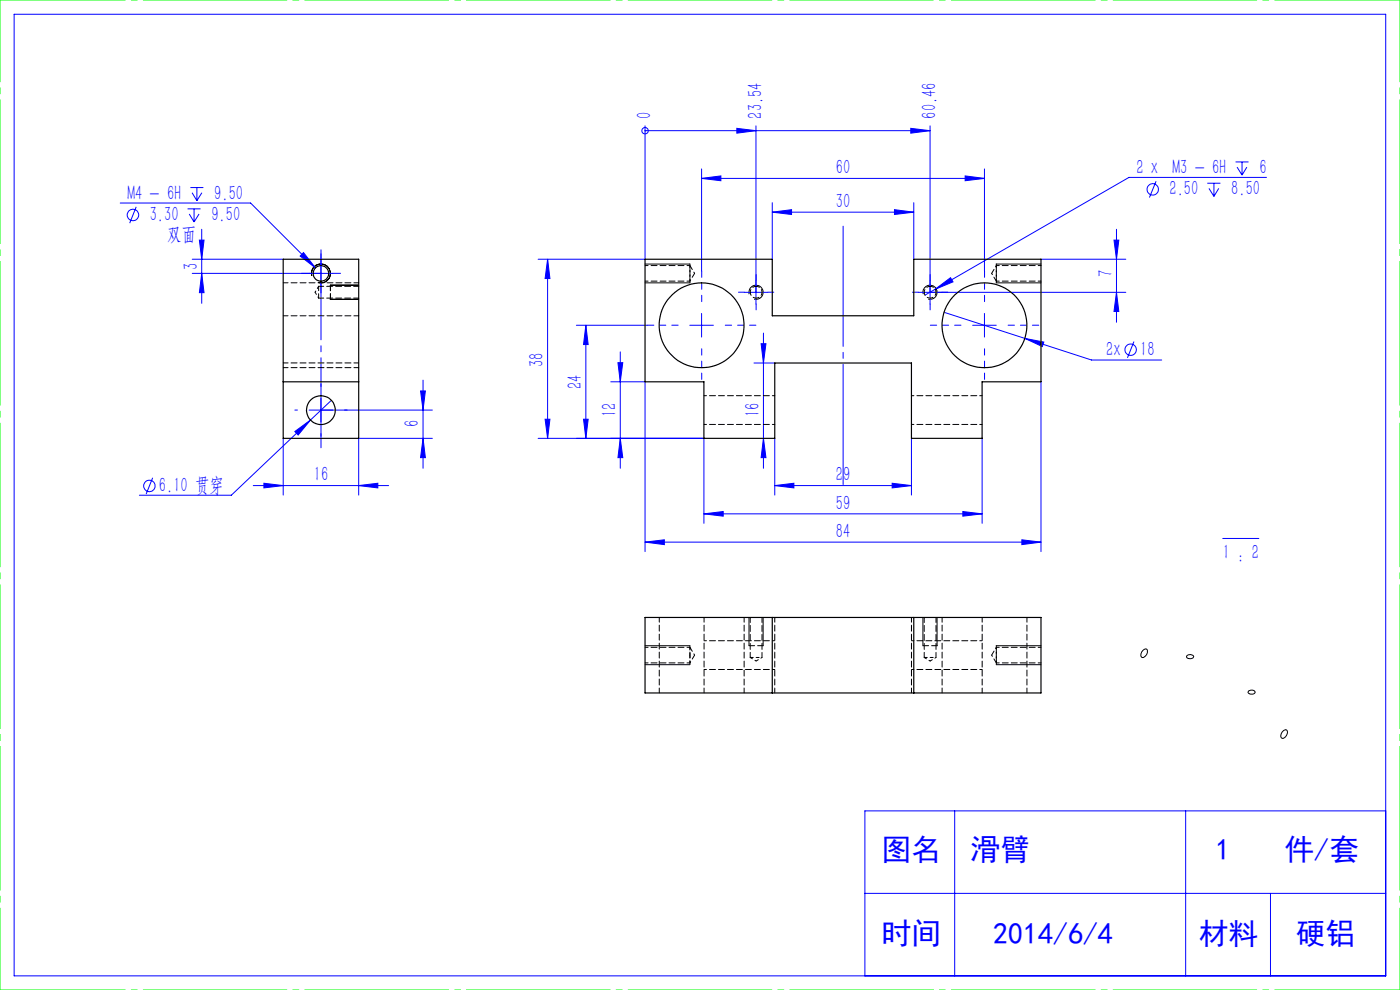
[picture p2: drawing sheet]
<svg xmlns="http://www.w3.org/2000/svg" width="297mm" height="210mm" viewBox="0 0 297 210" stroke-linecap="round" stroke-linejoin="round" font-family="sans-serif">
<g fill="none" stroke="#00f" stroke-width=".21">
<path d="M3 3h291v204h-291zM40.4 39.8h2.7M41.8 39.8v2.8M136.8 27.7h.1M136.8 26.7v28.3h-22.6M136.8 27.7h60.5M148.8 37.8l4.1-.5v1zM148.8 35.8v21.7M148.8 37.8h60M156.3 27.2l4.1 .5-4.1 .5zM160.4 26.7v37.8M193.2 27.2l4.1 .5-4.1 .5z"/>
<path d="M197.3 26.7v37.8M204.8 37.3l4 .5-4 .5zM208.8 35.8v21.7M245.3 38.4l-1.5 3.5M256.1 38.9h2.8M256.5 40l1 1.7M257.5 38.9v2.8M258.6 40l-1.1 1.7M262.1 34.4h2.8M262.4 35.4l1.1 1.7M263.5 34.4v2.7M264.5 35.4l-1 1.7"/>
<path d="M268.7 37.6h-29.2l-41.1 23.8M25.5 43.1h27.7l13.7 13.7M28.9 43.9l-1.4 3.4M39.8 44.3h2.7M40.1 45.4l1.1 1.7M40.7 40.9l1.1 1.7M40.8 55h19.3M40.8 58h29.8M41.2 44.3v2.8M42.2 45.4l-1 1.7M42.3 50.9h1l-.5 4.1zM42.8 58l.5 4.1h-1z"/>
<path d="M42.8 48.6v15.7M42.8 40.9l-1 1.7M64.4 53.6l2.5 3.2-3.2-2.5zM68.1 55.5v5M116.2 55v38M116.2 55l.5 4.1h-1.1zM163.8 45l4.1-.5v1zM163.8 43v12M163.8 45h30.1M189.8 44.5l4.1 .5-4.1 .5zM193.9 43v12M220.8 55h18"/>
<path d="M236.3 50.9h1l-.4 4.1zM236.9 48.6v19.8M122.3 69h15M124.3 69l.5 4.1h-1zM124.3 69v24M131.1 76.9h1l-.5 4.1zM131.6 74.6v24.7M146.3 69h5M148.8 66.5v5M157.9 62h5M159.9 77h4.5M161.5 72.9h1l-.5 4.1z"/>
<path d="M162 70.7v28.6M198.4 61.4l3.2-2.5 .6 .9zM198.4 61.4l-2.2 1.2M200.3 66.2l31.3 10.2h14.9M206.3 69h5M208.8 66.5v5M217.4 71.8l4 .8-.3 .9zM236.9 62l.4 4.1h-1zM238.8 62h-44M240.6 72.5l-1.4 3.4M60.1 93v12M62.5 91.5l3.4-2.4-2.6 3.2z"/>
<path d="M68.1 84.5v5M70.3 84.9l-21.2 20.1h-19.5M89.2 82.9h1l-.5 4.1zM89.7 93l.5 4.1h-1zM89.7 80.6v18.7M91.7 93h-15.6v12M91.7 87h-26.1M114.2 93h35.1v18M115.6 88.9h1.1l-.5 4.1zM123.8 88.9h1l-.5 4.1zM129.6 81h7.2v36M131.6 93l.5 4.1h-1z"/>
<path d="M162 93l.5 4.1h-1zM164.4 93v12M193.4 93v12M208.4 93v18M220.8 81v36M32.4 101.3l-1.4 3.5M53.7 103h28.7M56 102.5l4.1 .5-4.1 .5zM76.1 103l4.1-.5v1zM136.8 115l4.1-.5v1zM136.8 115h84M149.3 109l4.1-.5v1z"/>
<path d="M149.3 109h59.1M164.4 103l4-.5v1zM164.4 103h29M189.3 102.5l4.1 .5-4.1 .5zM204.3 108.5l4.1 .5-4.1 .5zM216.8 114.5l4 .5-4 .5zM259.4 114.2h7.7M202.5 172v35M251.5 172v35M294 172h-110.5v35M183.5 189.5h110.5M269.5 189.5v17.5"/>
<circle cx="136.8" cy="27.7" r=".68"/>
<circle cx="28.2" cy="45.6" r="1.22"/>
<circle cx="244.5" cy="40.2" r="1.21"/>
<circle cx="239.9" cy="74.2" r="1.22"/>
<circle cx="31.7" cy="103.1" r="1.22"/>
</g>
<g fill="none" stroke="#000" stroke-width=".21">
<path d="M66.1 58.5a2 2 0 0 1 1.8-2.5 2 2 0 0 1 2.2 2.2 2 2 0 0 1-2.5 1.7M136.8 60h9.5M136.8 56h9.5M211.3 60h9.5M211.3 56h9.5M70.1 63.5h6M70.1 60.5h6M158.9 62.4a1.51 1.51 0 0 1 1.3-1.9 1.51 1.51 0 0 1 1.7 1.6 1.51 1.51 0 0 1-1.9 1.4M195.9 62.4a1.5 1.5 0 0 1 1.3-1.9 1.5 1.5 0 0 1 1.6 1.6 1.5 1.5 0 0 1-1.9 1.4M136.8 137h9.5M158.9 131v6M161.9 131v6"/>
<path d="M195.8 131v6M198.8 131v6M211.3 137h9.5M242.5 137.9l.1-.1a.49 .49 0 0 1 .7-.1 .49 .49 0 0 1 .1 .7 .98 .98 0 0 1-1.3 .9l-.1-.3 .1-.4zM251.8 139.1a.94 .94 0 0 1 1.4 .2 .81 .81 0 0 1-.8 .4 .81 .81 0 0 1-.7-.5zM136.8 141h9.5M211.3 141h9.5M264.9 146.5a.8 .8 0 0 1 1.3 .4 .92 .92 0 0 1-1.4-.1zM272 155.2l.1-.1a.54 .54 0 0 1 .8-.3 .54 .54 0 0 1 .1 .9 .83 .83 0 0 1-1.2 .7l-.1-.4z"/>
</g>
<path d="M146.4 60v-4M211.4 56v4M211.4 137v4M146.4 141v-4" fill="none" stroke="#000" stroke-width=".21" stroke-dasharray="1.3 .6" stroke-dashoffset=".5"/>
<path d="M68.1 53v42" fill="none" stroke="#00f" stroke-width=".21" stroke-dasharray="30.5 1.3 1.3 1.3" stroke-dashoffset="11.4"/>
<path d="M178.9 48v54.8" fill="none" stroke="#00f" stroke-width=".21" stroke-dasharray="30.5 1.3 1.3 1.3" stroke-dashoffset="5"/>
<path d="M0 0h297M0 210h297" fill="none" stroke="#0f0" stroke-width=".21" stroke-dasharray="30.5 1.3 1.3 1.3" stroke-dashoffset="3.9"/>
<path d="M0 210v-210M297 210v-210" fill="none" stroke="#0f0" stroke-width=".21" stroke-dasharray="30.5 1.3 1.3 1.3" stroke-dashoffset="13.1"/>
<path d="M143.9 69h-6.5M148.9 64v-6.5M148.9 74v6.5M153.9 69h6.5M203.9 69h-6.5M208.9 64v-6.5M208.9 74v6.5M213.9 69h6.5" fill="none" stroke="#00f" stroke-width=".21" stroke-dasharray="30.5 1.3 1.3 1.3" stroke-dashoffset="29.1"/>
<g fill="none" stroke="#00f" stroke-width=".21" stroke-dasharray="30.5 1.3 1.3 1.3">
<path d="M65.6 58h-1.7M68.1 55.5v-1.7M70.6 58h1.6M160.4 59.5v-1.3M197.3 59.5v-1.3M68.1 60.5v1.6M157.9 62h-1.2M160.4 64.5v1.2M162.9 62h1.3M194.8 62h-1.2M197.3 64.5v1.2M199.8 62h1.3"/>
<path d="M63.1 87h-.6M68.1 82v-.6M68.1 92v.5M73.1 87h.5"/>
</g>
<path d="M70.1 60.5v3M158.9 137h3M195.8 137h3" fill="none" stroke="#000" stroke-width=".21" stroke-dasharray="1.3 .6" stroke-dashoffset=".1"/>
<g fill="#00f">
<path d="M156.3 27.2l4.1 .5-4.1 .5zM193.2 27.2l4.1 .5-4.1 .5z"/>
<path d="M189.3 102.5l4.1 .5-4.1 .5zM164.4 103l4-.5v1zM76.1 103l4.1-.5v1zM56 102.5l4.1 .5-4.1 .5z"/>
<path d="M148.8 37.8l4.1-.5v1zM204.8 37.3l4 .5-4 .5zM149.3 109l4.1-.5v1zM204.3 108.5l4.1 .5-4.1 .5zM217.4 71.8l3.7 1.7 .3-.9zM163.8 45l4.1-.5v1zM189.8 44.5l4.1 .5-4.1 .5zM198.4 61.4l3.8-1.6-.6-.9zM64.4 53.6l-.7 .7 3.2 2.5zM62.5 91.5l.8 .8 2.6-3.2z"/>
<path d="M131.6 93l.5 4.1h-1zM131.1 76.9h1l-.5 4.1z"/>
<path d="M115.6 88.9h1.1l-.5 4.1zM116.2 55l.5 4.1h-1.1zM236.9 62l.4 4.1h-1zM236.3 50.9h1l-.4 4.1z"/>
<path d="M124.3 69l.5 4.1h-1zM123.8 88.9h1l-.5 4.1zM161.5 72.9h1l-.5 4.1zM162 93l.5 4.1h-1zM89.2 82.9h1l-.5 4.1zM89.7 93l.5 4.1h-1zM42.3 50.9h1l-.5 4.1zM42.8 58l.5 4.1h-1z"/>
<path d="M136.8 115l4.1-.5v1zM216.8 114.5l4 .5-4 .5z"/>
</g>
<g fill="none" stroke="#000" stroke-width=".25">
<path d="M60.1 55h16v38h-16zM136.8 55h27v12h30.1v-12h26.9v26h-12.4v12h-15v-16h-29v16h-15.1v-12h-12.5zM60.1 81h16M136.8 131h84v16h-84zM163.8 131v16M193.9 131v16"/>
<circle cx="68.1" cy="58" r="1.65"/>
<circle cx="148.8" cy="69" r="9"/>
<circle cx="208.8" cy="69" r="9"/>
<circle cx="68.1" cy="87" r="3.1"/>
</g>
<path d="M146.4 59.6v-3.3M211.4 56.3v3.3M211.4 137.3v3.3" fill="none" stroke="#000" stroke-width=".21" stroke-dasharray="1.3 .6" stroke-dashoffset="-.1"/>
<path d="M160.4 60.7a1.25 1.25 0 0 1 1.1 1.8 1.25 1.25 0 0 1-2.1 .3 1.25 1.25 0 0 1 .7-2l.3-.1M197.3 60.7a1.25 1.25 0 0 1 1.1 1.8 1.25 1.25 0 0 1-2.1 .3 1.25 1.25 0 0 1 .7-2l.3-.1" fill="none" stroke="#000" stroke-width=".21" stroke-dasharray="1.3 .6" stroke-dashoffset=".5"/>
<path d="M149.4 90h15M164.4 83.9h-15M193.4 90h15M208.4 83.9h-15M146.4 139v-1.7M164.4 135.9h-15M208.4 135.9h-15M146.4 140.6v-1.6M149.4 142h15M193.4 142h15" fill="none" stroke="#000" stroke-width=".21" stroke-dasharray="1.3 .6" stroke-dashoffset=".8"/>
<path d="M136.9 59.6h9.5M146.4 56.3h-9.5M211.4 59.6h9.5M220.9 56.3h-9.5M146.4 137.3h-9.5M159.2 139.5h1.2M160.4 139.5h1.3M196.1 139.5h1.2M197.3 139.5h1.3M220.9 137.3h-9.5M136.9 140.6h9.5M211.4 140.6h9.5" fill="none" stroke="#000" stroke-width=".21" stroke-dasharray="1.3 .6" stroke-dashoffset=".6"/>
<path d="M146.4 59.6l1-1.6M147.4 58l-1-1.7M210.4 58l1 1.6M211.4 56.3l-1 1.7M147.4 139l-1-1.7M210.4 139l1 1.6M211.4 137.3l-1 1.7M146.4 140.6l1-1.6" fill="none" stroke="#000" stroke-width=".21" stroke-dasharray="1.3 .6" stroke-dashoffset="1"/>
<g fill="none" stroke="#000" stroke-width=".21" stroke-dasharray="1.3 .6" stroke-dashoffset=".3">
<path d="M76.1 60h-16M60.1 78h16M67.6 60.7v2.5M76.1 67h-16M76.1 77h-16M139.9 131v16M149.4 131v16M164.4 131v16M193.4 131v16M199.9 131v16M208.4 131v16M157.9 147v-16"/>
<path d="M217.9 147v-16"/>
</g>
<path d="M66.8 62l.8 1.2M67.6 60.7l-.8 1.3M159.2 139.5l1.2 .7M196.1 139.5l1.2 .7M160.4 140.2l1.3-.7M197.3 140.2l1.3-.7" fill="none" stroke="#000" stroke-width=".21" stroke-dasharray="1.3 .6" stroke-dashoffset=".7"/>
<path d="M67.6 63.2h8.5M76.1 60.7h-8.5M159.2 131v8.5M161.7 139.5v-8.5M196.1 131v8.5M198.6 139.5v-8.5" fill="none" stroke="#000" stroke-width=".21" stroke-dasharray="1.3 .6" stroke-dashoffset=".2"/>
<g font-size="6.3" fill="#00f">
<text x="187" y="182.5">图名</text>
<text x="205.9" y="182.5">滑臂</text>
<text x="257.8" y="182.5">1</text>
<text x="272.5" y="182.5">件/套</text>
<text x="187" y="200.3">时间</text>
<text x="210.7" y="200.3">2014/6/4</text>
<text x="254.3" y="200.3">材料</text>
<text x="274.9" y="200.3">硬铝</text>
</g>
<g font-size="4.4" fill="#00f">
<text x="138.2" y="25.2" transform="rotate(-90 138.2 25.2)">0</text>
<text x="161.7" y="25.2" transform="rotate(-90 161.7 25.2)">23.54</text>
<text x="198.6" y="25.2" transform="rotate(-90 198.6 25.2)">60.46</text>
<text x="177.3" y="36.9">60</text>
<text x="241.1" y="36.9">2 x M3 - 6H</text>
<text x="248.1" y="41.5">2.50</text>
<text x="261.2" y="41.5">8.50</text>
<text x="267.2" y="36.9">6</text>
<text x="27" y="42.4">M4 - 6H</text>
<text x="31.8" y="46.9">3.30</text>
<text x="44.9" y="46.9">9.50</text>
<text x="45.5" y="42.4">9.50</text>
<text x="177.3" y="44.1">30</text>
<text x="35.5" y="51.2">双面</text>
<text x="41.9" y="57.3" transform="rotate(-90 41.9 57.3)">3</text>
<text x="236" y="58.8" transform="rotate(-90 236 58.8)">7</text>
<text x="115.3" y="77.9" transform="rotate(-90 115.3 77.9)">38</text>
<text x="234.7" y="75.5">2x</text>
<text x="241.9" y="75.5">18</text>
<text x="123.4" y="82.5" transform="rotate(-90 123.4 82.5)">24</text>
<text x="130.7" y="88.5" transform="rotate(-90 130.7 88.5)">12</text>
<text x="161.1" y="88.5" transform="rotate(-90 161.1 88.5)">16</text>
<text x="88.9" y="90.5" transform="rotate(-90 88.9 90.5)">6</text>
<text x="33.7" y="104.4">6.10 贯穿</text>
<text x="66.6" y="102.1">16</text>
<text x="177.3" y="102.1">29</text>
<text x="177.3" y="108.1">59</text>
<text x="177.3" y="114.1">84</text>
<text x="259.4" y="118.5">1 : 2</text>
</g>
</svg>
